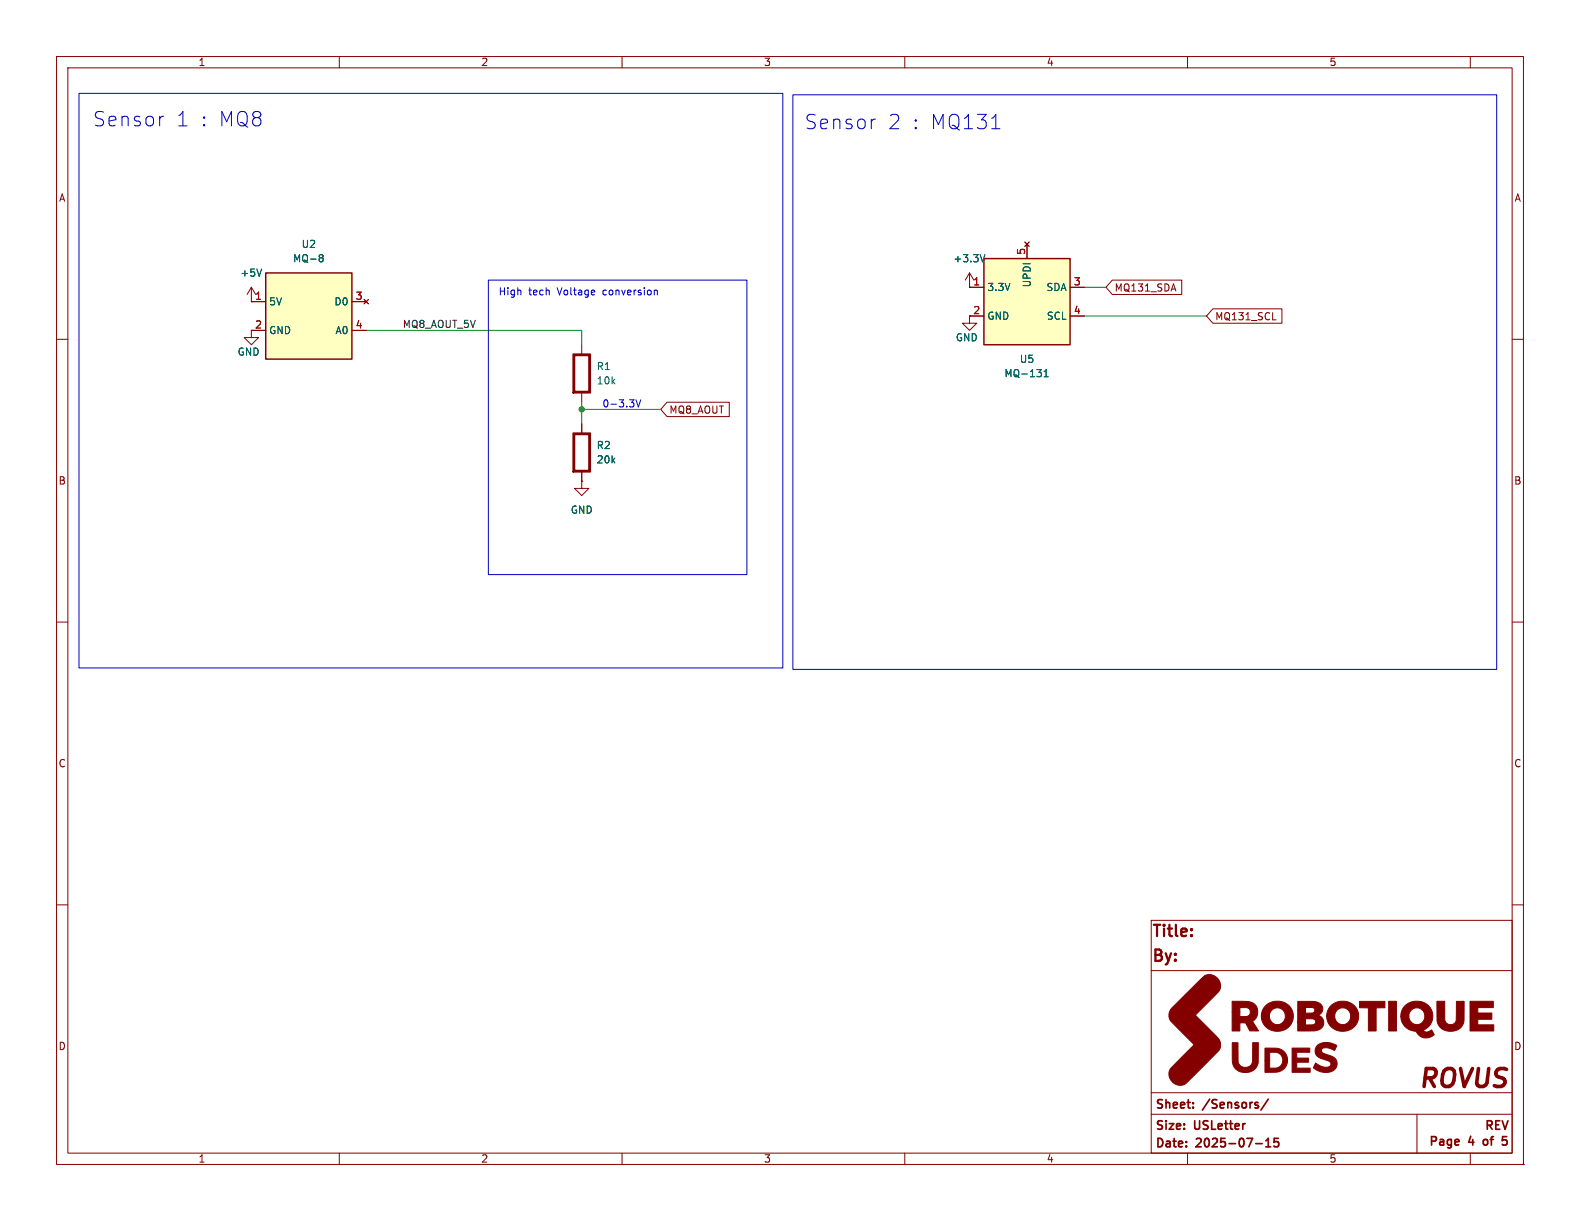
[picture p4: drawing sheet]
<svg xmlns="http://www.w3.org/2000/svg" width="279mm" height="216mm" viewBox="0 0 279 216" stroke-linecap="round" stroke-linejoin="round" font-family="sans-serif">
<g fill="none" stroke="#840000" stroke-width=".18">
<path d="M10 10h259.4v195.9h-259.4zM12 12h255.4v191.9h-255.4zM60 10v2M110 10v2M160 10v2M210 10v2M260 10v2M10 60h2M267.4 60h2M10 110h2M267.4 110h2M10 160h2"/>
<path d="M203.6 162.7h63.8v41.2h-63.8zM203.6 171.6h63.7M267.4 160h2M203.6 197h63.7M203.6 193.2h63.7M250.6 197v6.9M60 203.9v2M110 203.9v2M160 203.9v2M210 203.9v2M260 203.9v2"/>
</g>
<path d="M224.3 194.4l-1.3 1.9M222.1 202.2h1.1M223.8 202.8h.9M223.8 201.7l.5-.4v1.5M226.1 201.3h-.8v.7l.2-.1h.5l.1 .2v.5l-.3 .2-.5-.2M265.6 202.3l.6 .2M266.4 201h-.7l-.1 .7 .6-.2" fill="none" stroke="#840000" stroke-width=".3"/>
<path d="M204 163.5h1.2M204.6 163.5v2M205.3 168.1l-.3-.2h-.7v2M205.8 163.5l-.1 .1 .1 .1M205.8 163.5l.1 .1-.1 .1M205.8 163.5v.2M206.8 163.5v1.7M207.9 163.5v1.7" fill="none" stroke="#840000" stroke-width=".4"/>
<g fill="#840000" stroke="#840000" stroke-width=".18">
<path d="M207.3 178.1l3.9-3.8a7.6 7.6 0 0 1 2.1-1.9 1.99 1.99 0 0 1 2.4 1.2 1.99 1.99 0 0 1-.9 2.5l-3.4 3.4 3.4 3.4a2.07 2.07 0 0 1 .1 3.5l-3.2 3.2a8.1 8.1 0 0 1-2.7 2.3 1.98 1.98 0 0 1-2.2-1.3 1.98 1.98 0 0 1 .9-2.4l3.5-3.5-2.3-2.2a8 8 0 0 1-2.2-2.5 1.93 1.93 0 0 1 .6-1.9z"/>
<path d="M217.9 184.4h1v3.4a1.34 1.34 0 0 0 1.7 .9 1.34 1.34 0 0 0 .9-1.7v-2.6h1v3.5a2.43 2.43 0 0 1-4 1.2 4.1 4.1 0 0 1-.6-3.1z"/>
<path d="M233 184.8a2.78 2.78 0 0 1 3.4 .2l-.4 .8a1.96 1.96 0 0 0-2.3-.3 .7 .7 0 0 0 .8 .9l.5 .2a1.54 1.54 0 0 1 1.4 1.7 1.54 1.54 0 0 1-1.8 1.3h-.1a3.3 3.3 0 0 1-2.3-.8l.5-.8a2.16 2.16 0 0 0 2.5 .5 .71 .71 0 0 0-.7-1l-.5-.2a1.45 1.45 0 0 1-1.3-.9 1.45 1.45 0 0 1 .3-1.6z"/>
<path d="M223.7 185.3h1a2.33 2.33 0 0 1 2.8 3 2.55 2.55 0 0 1-2.8 1.3h-1v-2.1h.8v1.4h.6a1.44 1.44 0 0 0 1.7-1.4 1.44 1.44 0 0 0-1.7-1.4h-.6v1.4h-.8z"/>
<path d="M228.5 185.3h3.1v.8h-2.3v1h2.1v.7h-2.1v1.1h2.4v.7h-3.2z"/>
<path d="M248.5 177.8a2.82 2.82 0 0 1 3.6-.4 2.82 2.82 0 0 1 1 3.4 3.1 3.1 0 0 1-1.4 1.4 .94 .94 0 0 0 1.5-.1l.3 .6a.22 .22 0 0 1 .1 .3 .22 .22 0 0 1-.2 .2 1.95 1.95 0 0 1-3-.8 2.7 2.7 0 0 1-2.7-2.7h1.4a1.45 1.45 0 0 0 1.6 1.4 1.45 1.45 0 0 0 1.3-1.6 1.45 1.45 0 0 0-1.7-1.3 1.47 1.47 0 0 0-1.2 1.5h-1.4a2.46 2.46 0 0 1 .8-1.9z"/>
<path d="M223.9 177.8a2.89 2.89 0 0 1 3-.6 2.89 2.89 0 0 1 1.8 2.5 2.83 2.83 0 0 1-2.8 2.7 2.83 2.83 0 0 1-2.8-2.7h1.4a1.46 1.46 0 0 0 2 1.3 1.46 1.46 0 0 0 .4-2.4 1.41 1.41 0 0 0-1.6-.3 1.41 1.41 0 0 0-.8 1.4h-1.4a2.48 2.48 0 0 1 .8-1.9z"/>
<path d="M235.4 177.8a2.81 2.81 0 0 1 3.6-.3 2.81 2.81 0 0 1 .9 3.5 2.87 2.87 0 0 1-3.1 1.3 2.87 2.87 0 0 1-2.2-2.7h1.4a1.45 1.45 0 0 0 1.9 1.5 1.45 1.45 0 0 0 .6-2.3 1.41 1.41 0 0 0-1.5-.5 1.41 1.41 0 0 0-1 1.3h-1.4a2.41 2.41 0 0 1 .8-1.8z"/>
<path d="M254.1 177.1h1.4v2.1a1.54 1.54 0 0 0 .8 2 1.13 1.13 0 0 0 1.2-1.6v-2.5h1.4v3.2a2.16 2.16 0 0 1-2.8 2 2.37 2.37 0 0 1-2-2.9z"/>
<path d="M217.9 177.1h1.2a4 4 0 0 1 2.7 .4 1.96 1.96 0 0 1-.3 3.1l1.1 1.7h-1.6l-.7-1.4h-1v1.4h-1.4v-3.3h1.4v.8h.5a.9 .9 0 0 0 1-.2 .9 .9 0 0 0 .3-.9l-.2-.3-.3-.2h-1.3v.8h-1.4z"/>
<path d="M229.5 177.1h1.4a3.1 3.1 0 0 1 2.9 .7 1.17 1.17 0 0 1-.7 1.7 1.41 1.41 0 0 1 1 1.7 1.41 1.41 0 0 1-1.6 1.1h-3v-1.6h1.4v.5h.8a.6 .6 0 0 0 .8-.2 .6 .6 0 0 0-.1-.8l-1.5-.1v.6h-1.4v-2.1h1.4v.5h1.2a.55 .55 0 0 0 .3-.7 .55 .55 0 0 0-.8-.3h-.7v.5h-1.4z"/>
<path d="M240.4 177.1h4.5v1.1h-1.6v4.1h-1.3v-4.1h-1.6z"/>
<path d="M245.6 177.1h1.3v5.2h-1.3z"/>
<path d="M260 177.1h4.1v1.1h-2.8v.9h2.5v1.1h-2.5v1h2.9v1.1h-4.2z"/>
<circle cx="269.4" cy="205.9" r=".01"/>
</g>
<path d="M174 45.7h15.2v15.3h-15.2z" fill="#ffffc2"/>
<path d="M174 45.7h15.2v15.3h-15.2z" fill="none" stroke="#840000" stroke-width=".25"/>
<path d="M171.4 50.8h2.6M171.4 55.9h2.6M181.2 42.8l.8 .8M181.6 43.2v2.5M182 42.8l-.8 .8M189.2 50.8h2.6M189.2 55.9h2.6" fill="none" stroke="#840000" stroke-width=".18"/>
<path d="M184.6 66.6h.8M184.6 65.7l.4-.4v1.3" fill="none" stroke="#006464" stroke-width=".18"/>
<path d="M47 48.3h15.2v15.2h-15.2z" fill="#ffffc2"/>
<path d="M47 48.3h15.2v15.2h-15.2z" fill="none" stroke="#840000" stroke-width=".25"/>
<g fill="none" stroke="#840000" stroke-width=".18">
<path d="M44.4 53.3h.1M44.4 53.3h2.6M44.4 50.8l-.7 1.3M44.4 50.8l.8 1.3M44.4 50.8v2.5M47 58.4h-2.6v1.3h1.3l-1.3 1.3-1.2-1.3h1.2M62.2 53.3h2.6M62.2 58.4h2.6M64.4 53l.8 .7M65.2 53l-.8 .7M171.4 50.8h.1M171.4 48.3l-.7 1.2"/>
<path d="M171.4 48.3l.8 1.2M171.4 48.3v2.5M171.4 50.8h2.6M174 55.9h-2.6v1.3h1.3l-1.3 1.2-1.2-1.2h1.2M181.2 42.8l.8 .8M181.6 43.2v2.5M182 42.8l-.8 .8M189.2 50.8h2.6M189.2 55.9h2.6M196.7 49.5h12.3v2.6h-12.3l-1.1-1.3zM214.5 54.6h12.2v2.6h-12.2l-1.1-1.3zM225 56.6h.7"/>
<path d="M102.9 61v1.6M102.9 69.5v1.6M102.9 74.9v1.7M118 71.1h11v2.6h-11l-1.2-1.3zM102.9 85.1v1.3h1.2l-1.2 1.2-1.3-1.2h1.3M102.9 85.1h.1M102.9 83.4v1.7"/>
</g>
<path d="M46.3 47.6l-.5 1.2M56.7 45h.2l.2 .3-.2 .3M56.7 45.6h.2M56.9 45.6l.2 .2v.3l-.1 .1-.3 .1M174.2 45l-.5 1.3M184.6 66.6h.8M184.6 65.7l.4-.4v1.3" fill="none" stroke="#006464" stroke-width=".18"/>
<g fill="#840000" stroke="#840000" stroke-width=".25">
<path d="M101.3 76.6h3.1v6.8h-3.1l.3-.2h2.5v-6.4h-2.5v6.4l-.3 .2z"/>
<path d="M101.3 62.6h3.1v6.9h-3.1l.3-.3h2.5v-6.3h-2.5v6.3l-.3 .3z"/>
</g>
<path d="M64.8 58.4h38.1v2.6M191.8 55.9h21.6M191.8 50.8h3.8M102.9 71.1v3.8M102.9 72.4h13.9" fill="none" stroke="#009600" stroke-width=".18"/>
<path d="M14 16.5h124.4v101.6h-124.4zM140.2 16.8h124.5v101.6h-124.5zM28.7 20.6h.3M154.6 21.1h.2M175.4 22.8h1.4M86.4 49.5h45.7v52.1h-45.7zM115.9 51.3l.3 .2v.6M112.5 70.7l.4 1.3 .4-1.3" fill="none" stroke="#0000c2" stroke-width=".18"/>
<circle cx="102.9" cy="72.4" r=".46" fill="#009600" stroke="#009600" stroke-width=".18"/>
<text font-size="4.4" fill="#840000" x="250.2" y="193.2">ROVUS</text>
<g font-size="3.5" fill="#0000c2">
<text x="16.4" y="22.6">Sensor</text>
<text x="31.1" y="22.6">1 : MQ8</text>
<text x="142.3" y="23.1">Sensor</text>
<text x="157" y="23.1">2 : MQ131</text>
</g>
<g font-size="2.8" fill="#840000">
<text x="203.6" y="166.6">Title:</text>
<text x="203.6" y="171">By:</text>
</g>
<g font-size="2.1" fill="#840000">
<text x="204.2" y="196.4">Sheet:</text>
<text x="212.9" y="196.4">/Sensors/</text>
<text x="204.2" y="200.2">Size:</text>
<text x="204.2" y="203.3">Date:</text>
<text x="211.3" y="200.2">USLetter</text>
<text x="211.7" y="203.3">2025-07-15</text>
<text x="252.4" y="203">Page</text>
<text x="259.6" y="203">4</text>
<text x="262.2" y="200.2">REV</text>
<text x="262.8" y="203">of</text>
<text x="266.8" y="203">5</text>
</g>
<g font-size="1.8" fill="#840000">
<text x="35" y="11.9">1</text>
<text x="85" y="11.9">2</text>
<text x="135" y="11.9">3</text>
<text x="185" y="11.9">4</text>
<text x="235" y="11.9">5</text>
<text x="10.3" y="35.9">A</text>
<text x="267.7" y="35.9">A</text>
<text x="197" y="51.8">MQ131_SDA</text>
<text x="45" y="58.2">2</text>
<text x="172" y="55.6">2</text>
<text x="214.8" y="56.8">MQ131_SCL</text>
<text x="118.3" y="73.3">MQ8_AOUT</text>
<text x="10.3" y="85.9">B</text>
<text x="267.7" y="85.9">B</text>
<text x="10.3" y="135.9">C</text>
<text x="267.7" y="135.9">C</text>
<text x="10.3" y="185.9">D</text>
<text x="267.7" y="185.9">D</text>
<text x="35" y="205.8">1</text>
<text x="85" y="205.8">2</text>
<text x="135" y="205.8">3</text>
<text x="185" y="205.8">4</text>
<text x="235" y="205.8">5</text>
</g>
<g font-size="1.8" fill="#006464">
<text x="51.7" y="46.6">MQ-8</text>
<text x="53.2" y="44">U2</text>
<text x="168.5" y="46.6">+3.3V</text>
<text x="42.4" y="49.1">+5V</text>
<text x="174.5" y="51.7">3.3V</text>
<text x="182.5" y="50.9" transform="rotate(-90 182.5 50.9)">UPDI</text>
<text x="185" y="51.7">SDA</text>
<text x="47.5" y="54.2">5V</text>
<text x="47.5" y="59.3">GND</text>
<text x="59" y="54.2">D0</text>
<text x="59.2" y="59.3">A0</text>
<text x="174.5" y="56.7">GND</text>
<text x="185" y="56.7">SCL</text>
<text x="41.9" y="63.1">GND</text>
<text x="105.4" y="65.6">R1</text>
<text x="168.9" y="60.6">GND</text>
<text x="180.2" y="64.4">U5</text>
<text x="105.4" y="68.2">10k</text>
<text x="177.5" y="66.9">MQ-131</text>
<text x="105.4" y="79.6">R2</text>
<text x="105.4" y="82.1">20k</text>
<text x="100.8" y="91">GND</text>
</g>
<g font-size="1.8" fill="#a90000">
<text x="181.4" y="45.2" transform="rotate(-90 181.4 45.2)">5</text>
<text x="45" y="53.1">1</text>
<text x="62.8" y="53.1">3</text>
<text x="172" y="50.5">1</text>
<text x="189.8" y="50.5">3</text>
<text x="62.8" y="58.2">4</text>
<text x="189.8" y="55.6">4</text>
</g>
<g font-size="1.8" fill="#0000c2">
<text x="88.1" y="52.4">High</text>
<text x="93.5" y="52.4">tech</text>
<text x="98.7" y="52.4">Voltage</text>
<text x="106.9" y="52.4">conversion</text>
<text x="106.4" y="72.2">0-3.3V</text>
</g>
<text font-size="1.8" fill="#0f0f0f" x="71.1" y="58.1">MQ8_AOUT_5V</text>
</svg>
